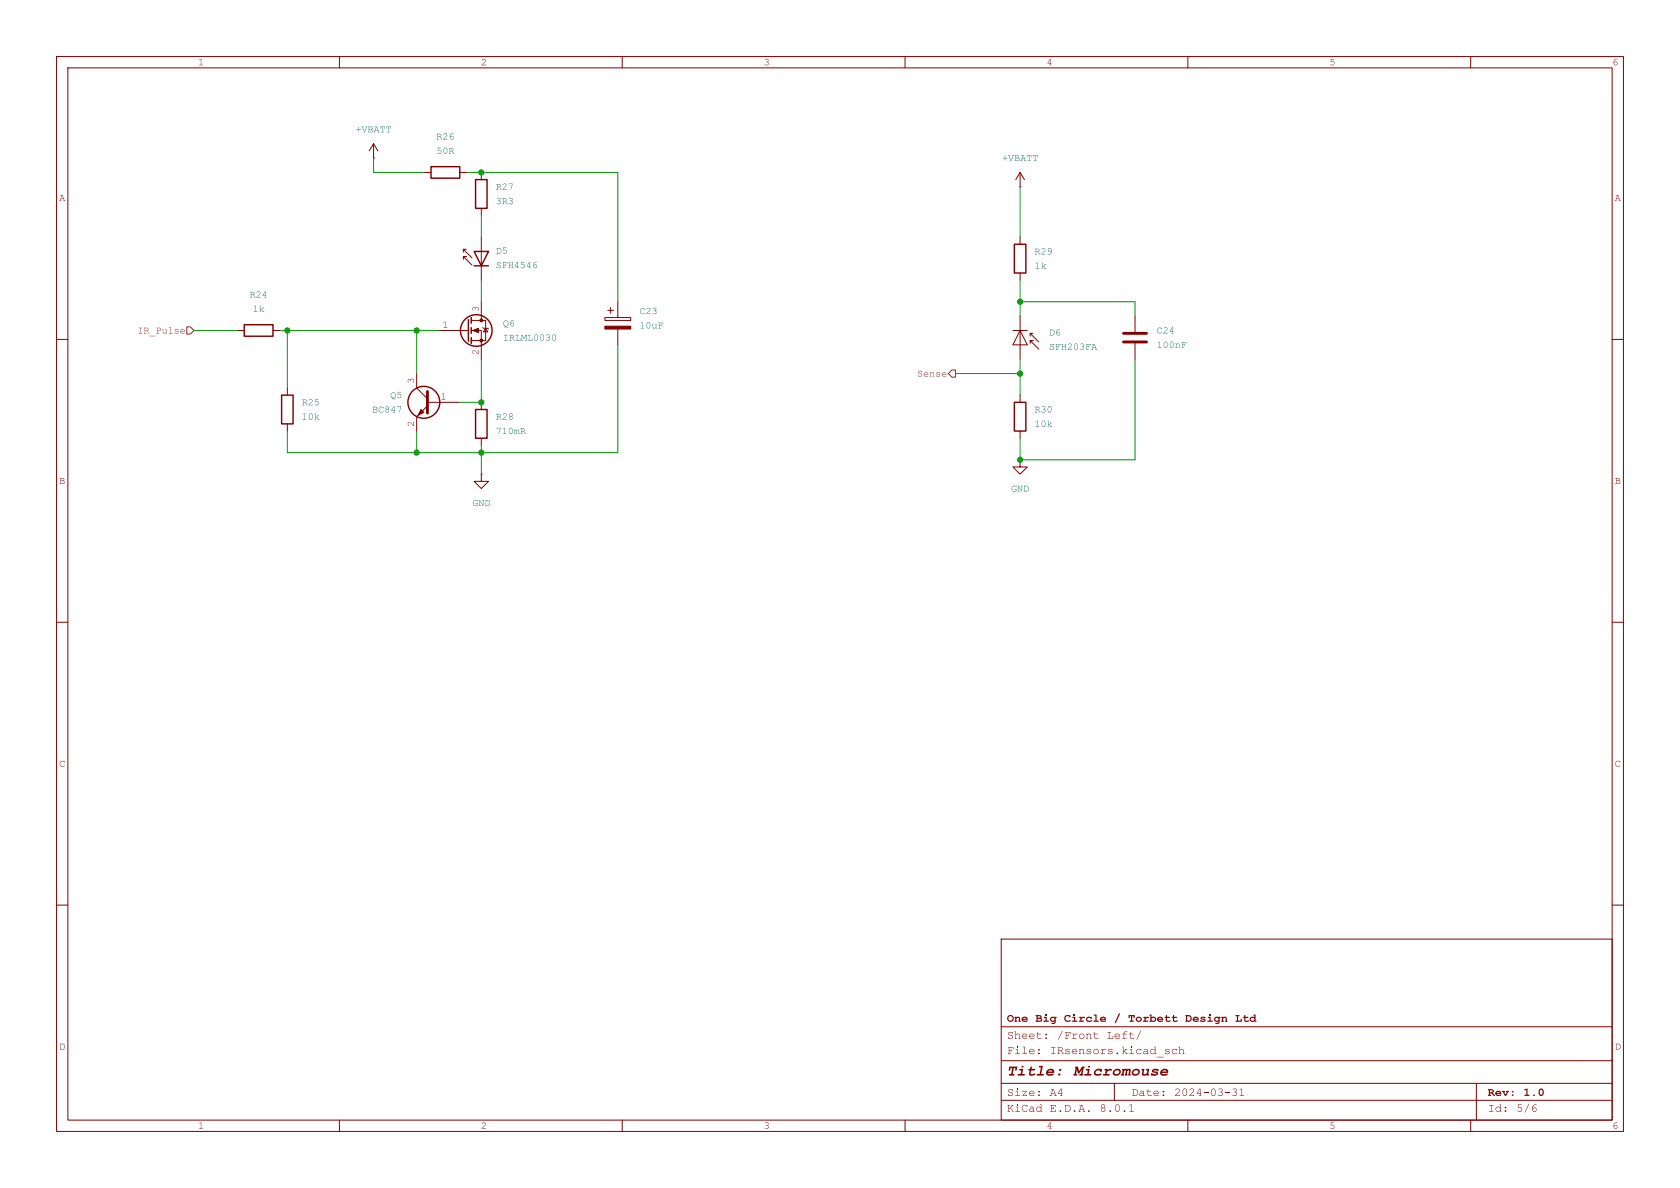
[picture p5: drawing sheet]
<svg xmlns="http://www.w3.org/2000/svg" width="297mm" height="210mm" viewBox="0 0 297 210" stroke-linecap="round" stroke-linejoin="round" font-family="sans-serif">
<g fill="none" stroke="#840000" stroke-width=".18">
<path d="M10 10h277v190h-277zM12 12h273v186h-273zM60 10v2M110 10v2M160 10v2M210 10v2M260 10v2M10 60h2M285 60h2M10 110h2M285 110h2M10 160h2"/>
<path d="M285 160h2M177 166h108v32h-108zM60 198v2M110 198v2M160 198v2M210 198v2M260 198v2"/>
</g>
<g fill="#840000">
<path d="M217.9 192.5a.36 .36 0 0 1 .6 0 .36 .36 0 0 1 0 .5 .39 .39 0 0 1 0 .7 .39 .39 0 0 1-.6-.2 .35 .35 0 0 0 .5 .2 .35 .35 0 0 0 0-.6l-.2-.1a.29 .29 0 0 0 .3-.2 .29 .29 0 0 0-.2-.4 .29 .29 0 0 0-.3 .2z"/>
<path d="M219.2 192.6l.4-.2v1.2l.3 .1h-.7l.3-.1v-1.1z"/>
<circle cx="205.7" cy="193" r=".15"/>
<circle cx="205.7" cy="193.6" r=".15"/>
</g>
<path d="M177 194.5h108" fill="none" stroke="#840000" stroke-width=".18"/>
<g fill="#840000">
<path d="M199.7 195.4l.4-.2v1.2l.3 .1h-.7l.3-.1v-1.1z"/>
<circle cx="192.5" cy="196.4" r=".15"/>
</g>
<path d="M177 191.5h108" fill="none" stroke="#840000" stroke-width=".18"/>
<g fill="#840000">
<path d="M272.2 192.5a.46 .46 0 0 1 .5 0 .46 .46 0 0 1 .2 .5v.2a.47 .47 0 0 1-.4 .6 .47 .47 0 0 1-.5-.6l.2 .1a.26 .26 0 0 0 .3 .2 .26 .26 0 0 0 .2-.3v-.3a.25 .25 0 0 0-.3-.3 .25 .25 0 0 0-.2 .4v.2h-.2z"/>
<path d="M271 195.4l.4-.2 .2 .1a.62 .62 0 0 0-.7 .7 .38 .38 0 0 1 .7-.1 .38 .38 0 0 1-.2 .6 .38 .38 0 0 1-.5-.3l.1-.1a.3 .3 0 0 0 .3 .4 .3 .3 0 0 0 .2-.4 .3 .3 0 0 0-.5-.1l-.1 .1v-.4z"/>
<circle cx="183.7" cy="193" r=".15"/>
<circle cx="183.7" cy="193.6" r=".15"/>
<circle cx="266.2" cy="195.8" r=".15"/>
<circle cx="266.2" cy="196.4" r=".15"/>
</g>
<path d="M177 187.5h108" fill="none" stroke="#840000" stroke-width=".18"/>
<g fill="#840000">
<path d="M185.1 189.2a.66 .66 0 0 1 .8-.3 .66 .66 0 0 1 .4 .8h-1.1l.3 .2 .8-.1a.8 .8 0 0 1-1.1 .3l-.3-.3 .1-.4h1.1l-.4-.2-.7 .2z"/>
<path d="M182.1 185.5l.2-.1 .3 .1 .3 .4h-.9a.57 .57 0 0 0 .9 .3 .48 .48 0 0 1-.6 .1 .48 .48 0 0 1-.3-.5h.8a.47 .47 0 0 0-.4-.3 .47 .47 0 0 0-.5 .3z"/>
<path d="M204.5 186.8l1.2 .1z"/>
<path d="M206 185.5l.7-.1v.3l-.3-.2a.19 .19 0 0 0-.2 0 .19 .19 0 0 0-.1 .2l.2 .1a.34 .34 0 0 1 .5 .3 .34 .34 0 0 1-.6 .2h-.2v-.2a.4 .4 0 0 0 .3 .2 .4 .4 0 0 0 .4-.3l-.6-.2z"/>
<path d="M207.3 185.6l.3-.2 .4 .1v-.1l.1 .3a.41 .41 0 0 0-.7-.1 .41 .41 0 0 0 0 .6l.3 .1 .4-.2a.49 .49 0 0 1-.7 .2 .49 .49 0 0 1-.1-.7z"/>
<path d="M208.3 185.1l.3-.1v.6l.3-.2 .3 .1 .1 .7 .1 .1h-.4l.2-.1v-.5l-.3-.2-.3 .2v.5l.1 .1h-.3l.1-.1v-1.1z"/>
<circle cx="187.4" cy="189.2" r=".2"/>
<circle cx="187.3" cy="190" r=".2"/>
<circle cx="183.7" cy="185.6" r=".15"/>
<circle cx="183.7" cy="186.2" r=".15"/>
</g>
<path d="M177 181.5h108" fill="none" stroke="#840000" stroke-width=".18"/>
<g fill="#840000">
<path d="M192 182.8l.2-.1v.2l.3-.2 .3 .1 .1 .7 .1 .1h-.3l.1-.1v-.5l-.3-.2-.3 .2v.5l.2 .1h-.4l.1-.1v-.7z"/>
<path d="M193.5 182.4l.1 .3 .5 .1h-.5v.7l.2 .1 .4-.1a.42 .42 0 0 1-.7-.1v-.6h-.2l.2-.1z"/>
<path d="M199.8 182.4l.1 .3 .5 .1h-.5v.7l.2 .1 .4-.1a.42 .42 0 0 1-.7-.1v-.6h-.2l.2-.1z"/>
<path d="M201.7 182.2l-.8 1.6z"/>
<path d="M194.6 179.9a.56 .56 0 0 1 .6-.2 .56 .56 0 0 1 .3 .6h-.8l.2 .1h.6a.56 .56 0 0 1-.9 .1l-.1-.4h.8l-.3-.2-.5 .2z"/>
<path d="M207.4 179.4h.1l.1 .3 .5 .1-.5 .1v.5h.6a.46 .46 0 0 1-.4 .3 .46 .46 0 0 1-.4-.3v-.5l-.3-.1 .3-.1z"/>
<circle cx="184.9" cy="182.9" r=".15"/>
<circle cx="184.9" cy="183.5" r=".15"/>
</g>
<g fill="none" stroke="#840000" stroke-width=".18">
<path d="M66 27.9h.1M66 25.4l-.7 1.3M66 25.4v2.5M66 25.4l.8 1.3M74.9 30.5h1.3M81.3 30.5h1.2M85.1 30.5v1.3M85.1 36.8v1.3M180.3 33h.1M180.3 30.5v2.5M180.3 30.5l-.7 1.3M180.3 30.5l.8 1.3"/>
<path d="M41.9 58.4h1.3M48.3 58.4h1.2M77.5 58.4h5.3M81.9 45.8v-.5h.5h-.5l1.5 1.6M81.9 44.1v.5M82.4 44.1h-.5l1.5 1.5M83.3 58.4h1.8v5.1M83.3 56.6h2.6v3.6h-2.6M85.1 41.9v7.6M85.1 53.3v3.3M85.3 57.9l.2 .1h.7l.2 .2M85.9 58l.3 .7h-.7z"/>
<path d="M106.9 56.1h4.6v.5h-4.6zM107.4 54.9h1.1M107.9 54.4v1M109.2 53.3v2.8M109.2 58.2v2.8M179.1 58.4h2.5M180.3 58.4l1.3 2.6h-2.5zM180.3 41.9v1.3M180.3 48.3v1.2M180.3 55.9v7.6M182.1 58.9v.5M182.6 58.9h-.5l1.5 1.6"/>
<path d="M200.7 55.9v2.8M50.8 68.6v1.3M50.8 74.9v1.3M73.7 66v2.6l1.9 1.9M75.6 71.8l-1.9 1.9v2.5M75.6 71.1h5.7M85.1 71.1v1.3M85.1 77.5v1.2M180.3 69.9v1.2M180.3 76.2v1.3M182.1 60.7v-.5h.5h-.5l1.5 1.5M200.7 60.7v2.8"/>
<path d="M85.1 83.8v1.3h1.3l-1.3 1.3-1.3-1.3h1.3M85.1 83.8h.1M180.3 81.3v1.3h1.3l-1.3 1.2-1.2-1.2h1.2M180.3 81.3h.1M197 191.5v3M261 191.5v6.5"/>
</g>
<g fill="none" stroke="#840000" stroke-width=".25">
<path d="M76.2 29.5h5.1v2h-5.1zM84.1 31.8h2v5h-2zM43.2 57.4h5.1v2h-5.1zM82.8 56.5v3.8M83.3 56.1v1.1M83.3 57.9v1M83.3 59.7v1M83.8 44.5h2.6l-1.3 2.5zM83.8 47h2.6M179.3 43.2h2.1v5.1h-2.1zM49.8 69.9h2v5h-2zM84.1 72.4h2v5.1h-2z"/>
<path d="M179.3 71.1h2.1v5.1h-2.1z"/>
<circle cx="84.2" cy="58.4" r="2.79"/>
<circle cx="74.9" cy="71.1" r="2.82"/>
</g>
<path d="M198.6 58.9h4.1M75.6 69.2v3.8M198.6 60.5h4.1" fill="none" stroke="#840000" stroke-width=".51"/>
<g fill="#840000" stroke="#840000" stroke-width=".18">
<path d="M74.4 72.4l.5 .5-1 .5z"/>
<path d="M83.6 58.4l1-.4v.8z"/>
<path d="M106.9 57.7h4.6v.5h-4.6z"/>
<circle cx="85.1" cy="60.2" r=".25"/>
<circle cx="85.1" cy="56.6" r=".25"/>
</g>
<path d="M32 58.3l.5-.1 .2 .4h-.8a.48 .48 0 0 0 .8 .2 .4 .4 0 0 1-.5 .2 .4 .4 0 0 1-.3-.5h.7a.4 .4 0 0 0-.4-.2 .4 .4 0 0 0-.3 .2z" fill="#725600"/>
<path d="M33 57.8h.7l.6 .6-.6 .7h-.7zM168.3 65.4h.6v1.3h-.6l-.7-.7z" fill="none" stroke="#725600" stroke-width=".18"/>
<g fill="none" stroke="#009600" stroke-width=".18">
<path d="M66 27.9v2.6h8.9M82.5 30.5h26.7v22.8M85.1 38.1v3.8M180.3 33v8.9M34.3 58.4h7.6M49.5 58.4h28M50.8 58.4v10.2M73.7 58.4v7.6M85.1 49.5v3.8M180.3 49.5v6.4M180.3 53.3h20.4v2.6M73.7 76.2v3.8"/>
<path d="M85.1 63.5v7.6h-3.8M85.1 78.7v5.1M109.2 61v19h-58.4v-3.8M168.9 66h11.4M180.3 63.5v6.4M200.7 63.5v17.8h-20.4v-3.8"/>
</g>
<g fill="#009600" stroke="#009600" stroke-width=".18">
<circle cx="73.7" cy="58.4" r=".46"/>
<circle cx="73.7" cy="80" r=".46"/>
<circle cx="85.1" cy="30.5" r=".46"/>
<circle cx="50.8" cy="58.4" r=".46"/>
<circle cx="85.1" cy="71.1" r=".46"/>
<circle cx="85.1" cy="80" r=".46"/>
<circle cx="180.3" cy="66" r=".46"/>
<circle cx="180.3" cy="53.3" r=".46"/>
<circle cx="180.3" cy="81.3" r=".46"/>
</g>
<g font-size="2.8" fill="#840000">
<text x="178" y="190.9">Title:</text>
<text x="189.8" y="190.9">Micromouse</text>
</g>
<g font-size="2.1" fill="#840000">
<text x="178" y="184.2">Sheet:</text>
<text x="178" y="181.2">One Big</text>
<text x="186.8" y="184.2">/Front</text>
<text x="188.1" y="181.2">Circle</text>
<text x="195.6" y="184.2">Left/</text>
<text x="196.9" y="181.2">/</text>
<text x="199.4" y="181.2">Torbett</text>
<text x="209.5" y="181.2">Design</text>
<text x="218.3" y="181.2">Ltd</text>
<text x="178" y="186.9">File:</text>
<text x="185.6" y="186.9">IRsensors.kicad_sch</text>
<text x="178" y="197.1">KiCad</text>
<text x="178" y="194.3">Size:</text>
<text x="185.6" y="197.1">E.D.A.</text>
<text x="185.6" y="194.3">A4</text>
<text x="194.4" y="197.1">8.0.1</text>
<text x="200" y="194.3">Date:</text>
<text x="207.6" y="194.3">2024-03-31</text>
<text x="263" y="194.3">Rev:</text>
<text x="263" y="197.1">Id:</text>
<text x="268" y="197.1">5/6</text>
<text x="269.3" y="194.3">1.0</text>
</g>
<g font-size="1.8" fill="#840000">
<text x="35" y="12">1</text>
<text x="85" y="12">2</text>
<text x="135" y="12">3</text>
<text x="185" y="12">4</text>
<text x="235" y="12">5</text>
<text x="285" y="12">6</text>
<text x="10.5" y="36">A</text>
<text x="285.5" y="36">A</text>
<text x="10.5" y="86">B</text>
<text x="285.5" y="86">B</text>
<text x="10.5" y="136">C</text>
<text x="285.5" y="136">C</text>
<text x="10.5" y="186">D</text>
<text x="285.5" y="186">D</text>
<text x="35" y="200">1</text>
<text x="85" y="200">2</text>
<text x="135" y="200">3</text>
<text x="185" y="200">4</text>
<text x="235" y="200">5</text>
<text x="285" y="200">6</text>
</g>
<g font-size="1.8" fill="#006464">
<text x="62.8" y="23.9">+VBATT</text>
<text x="77.1" y="25.1">R26</text>
<text x="77.1" y="27.7">50R</text>
<text x="177.1" y="29">+VBATT</text>
<text x="87.6" y="34">R27</text>
<text x="87.6" y="36.6">3R3</text>
<text x="87.6" y="45.3">D5</text>
<text x="87.6" y="47.9">SFH4546</text>
<text x="182.9" y="45.5">R29</text>
<text x="44.1" y="53.1">R24</text>
<text x="182.9" y="48">1k</text>
<text x="44.7" y="55.6">1k</text>
<text x="88.9" y="58.2">Q6</text>
<text x="113" y="56">C23</text>
<text x="113" y="58.5">10uF</text>
<text x="185.4" y="59.8">D6</text>
<text x="204.5" y="59.4">C24</text>
<text x="88.9" y="60.7">IRLML0030</text>
<text x="185.4" y="62.3">SFH203FA</text>
<text x="204.5" y="62">100nF</text>
<text x="69" y="70.9">Q5</text>
<text x="53.3" y="72.1">R25</text>
<text x="53.3" y="74.7">10k</text>
<text x="65.8" y="73.4">BC847</text>
<text x="87.6" y="74.7">R28</text>
<text x="87.6" y="77.2">710mR</text>
<text x="182.9" y="73.4">R30</text>
<text x="182.9" y="75.9">10k</text>
<text x="83.5" y="89.9">GND</text>
<text x="178.7" y="87.4">GND</text>
</g>
<g font-size="1.8" fill="#725600">
<text x="24.3" y="59.4">IR_Pulse</text>
<text x="162.1" y="67.1">Sense</text>
</g>
<g font-size="1.8" fill="#a90000">
<text x="78.2" y="58.2">1</text>
<text x="84.8" y="55.1" transform="rotate(-90 84.8 55.1)">3</text>
<text x="84.8" y="62.8" transform="rotate(-90 84.8 62.8)">2</text>
<text x="73.4" y="67.8" transform="rotate(-90 73.4 67.8)">3</text>
<text x="77.9" y="70.9">1</text>
<text x="73.4" y="75.5" transform="rotate(-90 73.4 75.5)">2</text>
</g>
</svg>
